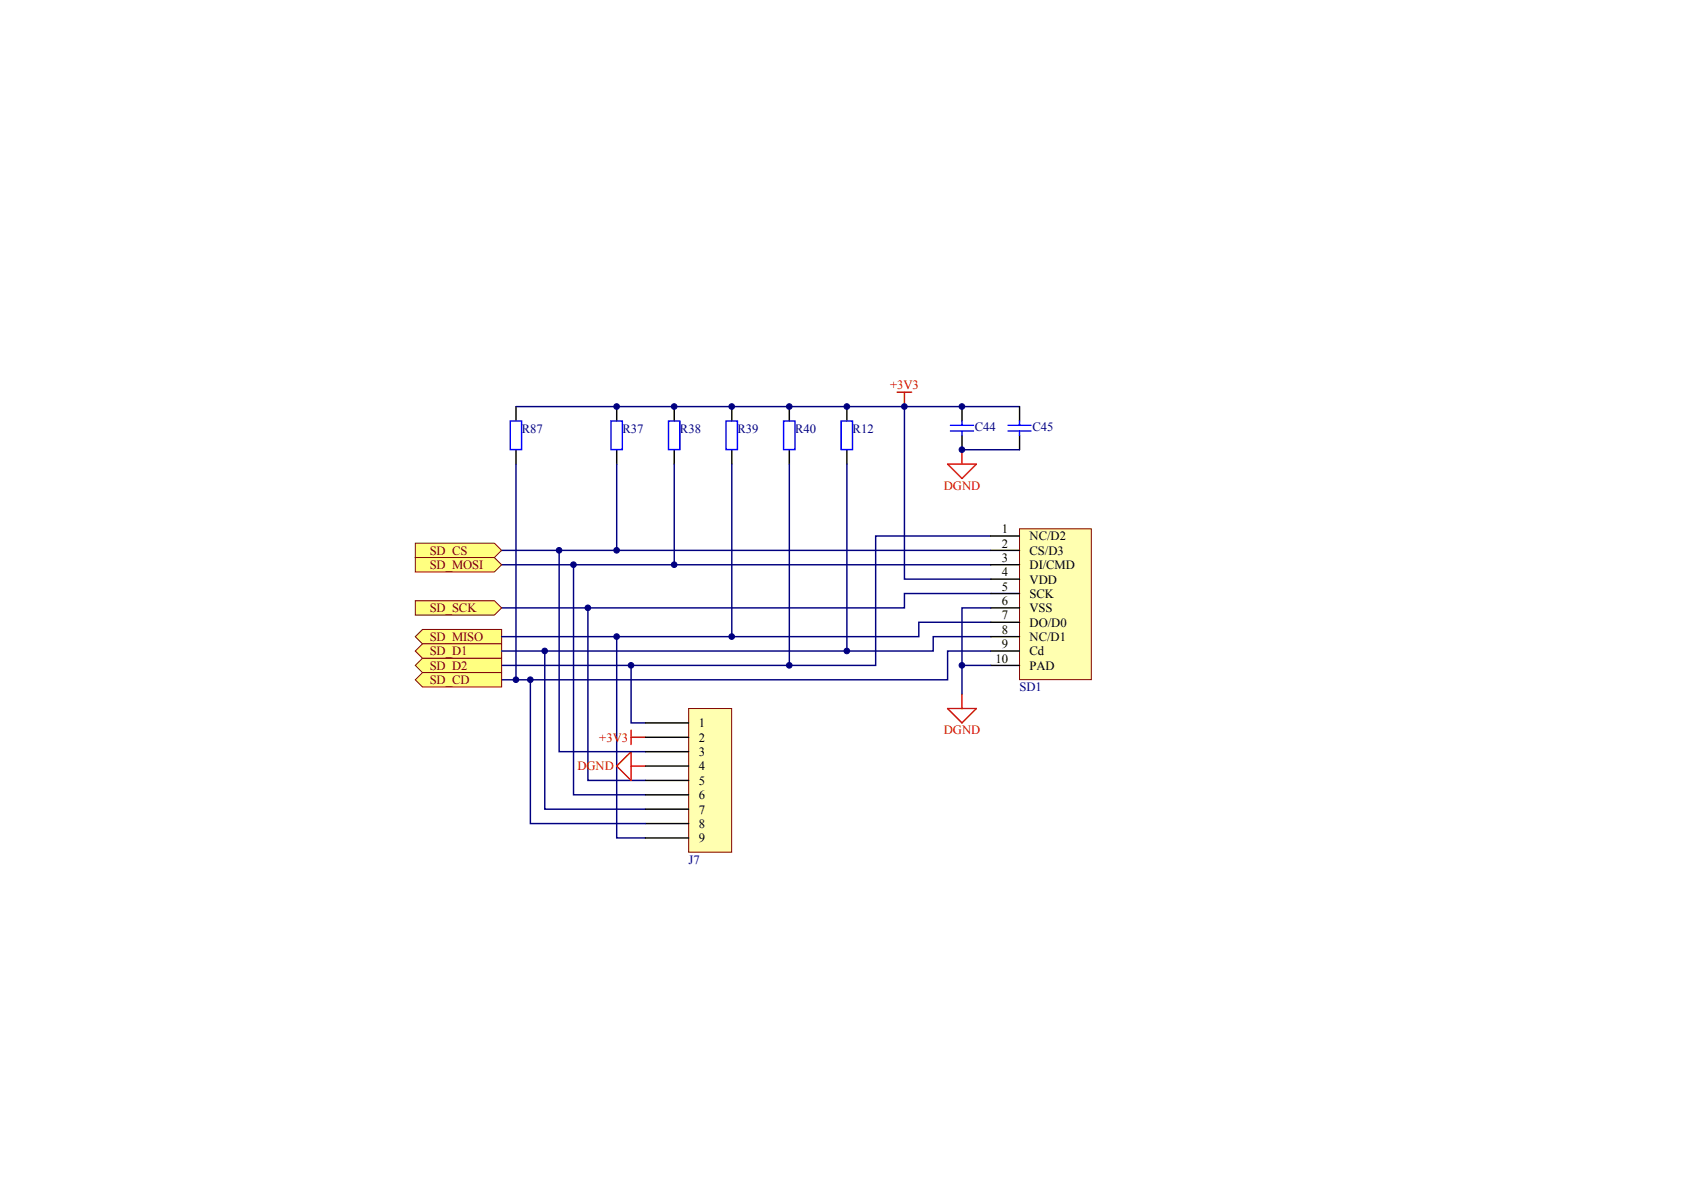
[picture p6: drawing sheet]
<svg xmlns="http://www.w3.org/2000/svg" width="297mm" height="210mm" viewBox="0 0 297 210" stroke-linecap="round" stroke-linejoin="round" font-family="sans-serif">
<path d="M158.3 69.2h2.5M159.5 69.2v2.5" fill="none" stroke="#f00" stroke-width=".25"/>
<path d="M88.5 97.1h86.3M88.5 99.6h86.3M174.8 104.7h-15.3v2.5h-71" fill="none" stroke="#000080" stroke-width=".25"/>
<g fill="#ffff80" stroke="#800000" stroke-width=".18">
<path d="M73.3 112.3l1.2-1.3h14v2.6h-14z" fill-rule="evenodd"/>
<path d="M73.3 95.8h13.9l1.3 1.3-1.3 1.2h-13.9z" fill-rule="evenodd"/>
<path d="M73.3 98.3h13.9l1.3 1.3-1.3 1.3h-13.9z" fill-rule="evenodd"/>
<path d="M73.3 106h13.9l1.3 1.2-1.3 1.3h-13.9z" fill-rule="evenodd"/>
</g>
<path d="M167.1 125h5.1l-2.5 2.5zM169.7 122.4v2.6" fill="none" stroke="#f00" stroke-width=".25"/>
<path d="M174.8 94.5h-20.3v22.9h-66" fill="none" stroke="#000080" stroke-width=".25"/>
<path d="M73.3 117.4l1.2-1.3h14v2.5h-14z" fill-rule="evenodd" fill="#ffff80" stroke="#800000" stroke-width=".18"/>
<path d="M108.8 71.7v2.6M108.8 79.3v2.6M118.9 71.7v2.6M118.9 79.3v2.6M129.1 71.7v2.6M129.1 79.3v2.6M139.2 71.7v2.6M139.2 79.3v2.6M169.7 71.7v2.6M169.7 76.8v2.5M179.8 71.7v2.6M179.8 76.8v2.5" fill="none" stroke="#000" stroke-width=".25"/>
<path d="M107.8 74.3h2v5h-2zM117.9 74.3h2v5h-2zM128.1 74.3h2v5h-2zM138.2 74.3h2v5h-2zM167.7 75h4M167.7 76h4M169.7 74.3v.7M169.7 76v.8M177.8 75h4.1M177.8 76h4.1M179.8 74.3v.7M179.8 76v.8" fill="none" stroke="#00f" stroke-width=".25"/>
<path d="M169.7 79.3h10.1M179.8 71.7h-20.3v30.5h15.3M108.8 81.9v15.2M118.9 81.9v17.7M129.1 81.9v30.4M139.2 81.9v35.5M174.8 109.8h-12.7v2.5h-73.6" fill="none" stroke="#000080" stroke-width=".25"/>
<path d="M169.7 79.3v2.6M167.1 81.9h5.1l-2.5 2.5z" fill="none" stroke="#f00" stroke-width=".25"/>
<path d="M73.3 114.8l1.2-1.2h14v2.5h-14z" fill-rule="evenodd" fill="#ffff80" stroke="#800000" stroke-width=".18"/>
<path d="M98.6 97.1v35.5h15.3M101.2 99.6v40.6h12.7M149.4 81.9v32.9M96.1 114.8v27.9h17.8M103.7 107.2v30.5h10.2M108.8 112.3v35.5h5.1M111.3 117.4v10.1h2.6M174.8 112.3h-10.2v2.5h-76.1" fill="none" stroke="#000080" stroke-width=".25"/>
<path d="M149.4 71.7v2.6M149.4 79.3v2.6" fill="none" stroke="#000" stroke-width=".25"/>
<path d="M148.4 74.3h2v5h-2z" fill="none" stroke="#00f" stroke-width=".25"/>
<path d="M108.8 135.1l2.5-2.5v5.1zM111.3 128.8v2.5M111.3 130.1h2.6M111.3 135.1h2.6" fill="none" stroke="#f00" stroke-width=".25"/>
<path d="M179.8 93.3h12.7v26.6h-12.7z" fill="#ffffb0" stroke="#800000" stroke-width=".18"/>
<path d="M174.8 94.5h5M174.8 97.1h5M174.8 99.6h5M174.8 102.2h5M174.8 104.7h5M174.8 107.2h5M174.8 109.8h5M174.8 112.3h5M174.8 114.8h5M174.8 117.4h5" fill="none" stroke="#000" stroke-width=".25"/>
<path d="M169.7 117.4h5.1M174.8 107.2h-5.1v15.2M174.8 114.8h-7.7v5.1h-78.6" fill="none" stroke="#000080" stroke-width=".25"/>
<path d="M73.3 119.9l1.2-1.3h14v2.6h-14z" fill-rule="evenodd" fill="#ffff80" stroke="#800000" stroke-width=".18"/>
<path d="M121.5 125h7.6v25.3h-7.6z" fill="#ffffb0" stroke="#800000" stroke-width=".18"/>
<path d="M91 71.7v2.6M91 79.3v2.6M113.9 127.5h7.6M113.9 130.1h7.6M113.9 132.6h7.6M113.9 135.1h7.6M113.9 137.7h7.6M113.9 140.2h7.6M113.9 142.7h7.6M113.9 145.3h7.6M113.9 147.8h7.6" fill="none" stroke="#000" stroke-width=".25"/>
<path d="M91 71.7h68.5M91 81.9v38M93.6 119.9v25.4h20.3" fill="none" stroke="#000080" stroke-width=".25"/>
<path d="M90 74.3h2v5h-2z" fill="none" stroke="#00f" stroke-width=".25"/>
<g fill="#000080" stroke="#000080" stroke-width=".18">
<circle cx="91" cy="119.9" r=".49"/>
<circle cx="93.5" cy="119.9" r=".49"/>
<circle cx="96.1" cy="114.8" r=".49"/>
<circle cx="98.6" cy="97.1" r=".49"/>
<circle cx="101.2" cy="99.6" r=".49"/>
<circle cx="103.7" cy="107.2" r=".49"/>
<circle cx="108.8" cy="112.3" r=".49"/>
<circle cx="108.8" cy="97.1" r=".49"/>
<circle cx="108.8" cy="71.7" r=".49"/>
<circle cx="111.3" cy="117.4" r=".49"/>
<circle cx="118.9" cy="99.6" r=".49"/>
<circle cx="118.9" cy="71.7" r=".49"/>
<circle cx="129.1" cy="112.3" r=".49"/>
<circle cx="129.1" cy="71.7" r=".49"/>
<circle cx="139.2" cy="117.4" r=".49"/>
<circle cx="139.2" cy="71.7" r=".49"/>
<circle cx="149.4" cy="114.8" r=".49"/>
<circle cx="149.4" cy="71.7" r=".49"/>
<circle cx="159.5" cy="71.7" r=".49"/>
<circle cx="169.7" cy="117.4" r=".49"/>
<circle cx="169.7" cy="79.3" r=".49"/>
<circle cx="169.7" cy="71.7" r=".49"/>
</g>
<g font-size="2.2" fill="#f00">
<text x="157" y="68.7">+3V3</text>
<text x="166.5" y="86.4">DGND</text>
<text x="105.7" y="130.8">+3V3</text>
<text x="166.5" y="129.5">DGND</text>
<text x="101.9" y="135.9">DGND</text>
</g>
<g font-size="2.2" fill="#000080">
<text x="92" y="76.3">R87</text>
<text x="109.8" y="76.3">R37</text>
<text x="119.9" y="76.3">R38</text>
<text x="130.1" y="76.3">R39</text>
<text x="140.2" y="76.3">R40</text>
<text x="150.4" y="76.3">R12</text>
<text x="172" y="76">C44</text>
<text x="182.1" y="76">C45</text>
<text x="179.8" y="121.9">SD1</text>
<text x="121.5" y="152.4">J7</text>
</g>
<g font-size="2.2">
<text x="176.7" y="94">1</text>
<text x="181.6" y="95.3">NC/D2</text>
<text x="176.7" y="96.6">2</text>
<text x="176.7" y="99.1">3</text>
<text x="176.7" y="101.7">4</text>
<text x="181.6" y="97.9">CS/D3</text>
<text x="181.6" y="100.4">DI/CMD</text>
<text x="176.7" y="104.2">5</text>
<text x="176.7" y="106.7">6</text>
<text x="181.6" y="102.9">VDD</text>
<text x="181.6" y="105.5">SCK</text>
<text x="181.6" y="108">VSS</text>
<text x="176.7" y="109.3">7</text>
<text x="176.7" y="111.8">8</text>
<text x="181.6" y="110.5">DO/D0</text>
<text x="181.6" y="113.1">NC/D1</text>
<text x="175.6" y="116.9">10</text>
<text x="176.7" y="114.3">9</text>
<text x="181.6" y="115.6">Cd</text>
<text x="181.6" y="118.1">PAD</text>
<text x="123.2" y="128.3">1</text>
<text x="123.2" y="130.8">2</text>
<text x="123.2" y="133.4">3</text>
<text x="123.2" y="135.9">4</text>
<text x="123.2" y="138.4">5</text>
<text x="123.2" y="141">6</text>
<text x="123.2" y="143.5">7</text>
<text x="123.2" y="146">8</text>
<text x="123.2" y="148.6">9</text>
</g>
<g font-size="2.2" fill="#800000">
<text x="75.8" y="97.9">SD_CS</text>
<text x="75.8" y="100.4">SD_MOSI</text>
<text x="75.8" y="108">SD_SCK</text>
<text x="75.8" y="113.1">SD_MISO</text>
<text x="75.8" y="118.1">SD_D2</text>
<text x="75.8" y="115.6">SD_D1</text>
<text x="75.8" y="120.7">SD_CD</text>
</g>
</svg>
